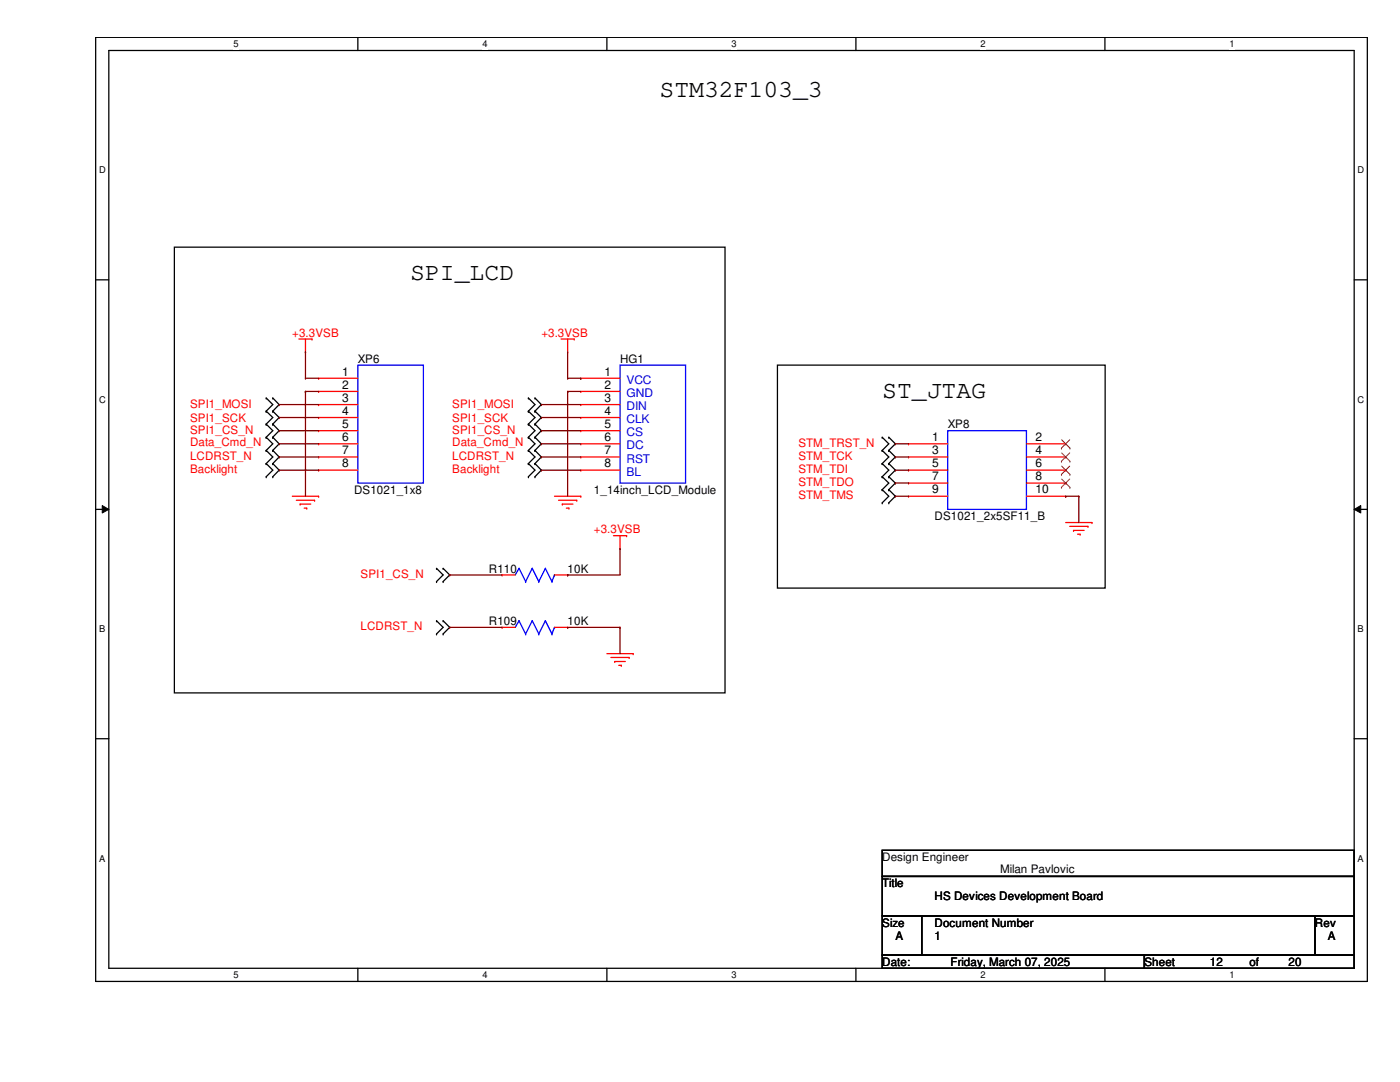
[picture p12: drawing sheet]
<svg xmlns="http://www.w3.org/2000/svg" width="279mm" height="216mm" viewBox="0 0 279 216" stroke-linecap="round" stroke-linejoin="round" font-family="sans-serif">
<path d="M19.1 7.5h253.8v188.3h-253.8zM21.7 10.1h248.6v183.1h-248.6z" fill="none" stroke="#000" stroke-width=".25"/>
<g fill="#fff">
<path d="M46.6 7.7h1v2.1h-1z"/>
<path d="M46.6 193.5h1v2.1h-1z"/>
</g>
<path d="M71.4 7.5v2.6M71.4 193.2v2.6" fill="none" stroke="#000" stroke-width=".25"/>
<g fill="#fff">
<path d="M96.3 7.7h1v2.1h-1z"/>
<path d="M96.3 193.5h1v2.1h-1z"/>
</g>
<path d="M121.1 7.5v2.6M121.1 193.2v2.6" fill="none" stroke="#000" stroke-width=".25"/>
<g fill="#fff">
<path d="M146 7.7h1v2.1h-1z"/>
<path d="M146 193.5h1v2.1h-1z"/>
</g>
<path d="M170.8 7.5v2.6M170.8 193.2v2.6" fill="none" stroke="#000" stroke-width=".25"/>
<g fill="#fff">
<path d="M195.7 7.7h1v2.1h-1z"/>
<path d="M195.7 193.5h1v2.1h-1z"/>
</g>
<path d="M220.5 7.5v2.6M220.5 193.2v2.6" fill="none" stroke="#000" stroke-width=".25"/>
<g fill="#fff">
<path d="M245.4 7.7h1v2.1h-1z"/>
<path d="M245.4 193.5h1v2.1h-1z"/>
<path d="M19.8 32.9h1.3v2.1h-1.3z"/>
<path d="M270.9 32.9h1.3v2.1h-1.3z"/>
<path d="M19.8 78.7h1.3v2.1h-1.3z"/>
<path d="M270.9 78.7h1.3v2.1h-1.3z"/>
</g>
<path d="M19.1 55.8h2.6M270.3 55.8h2.6" fill="none" stroke="#000" stroke-width=".25"/>
<g fill="#fff">
<path d="M19.8 124.5h1.2v2.1h-1.2z"/>
<path d="M270.9 124.5h1.3v2.1h-1.3z"/>
</g>
<path d="M19.1 101.6h2.6M270.3 101.6h2.6" fill="none" stroke="#000" stroke-width=".25"/>
<path d="M20.4 100.9l1.3 .7-1.3 .8zM270.3 101.6l1.3-.7v1.5z" fill="#000"/>
<path d="M20.4 100.9l1.3 .7-1.3 .8zM270.3 101.6l1.3-.7v1.5z" fill="none" stroke="#000" stroke-width=".2"/>
<g fill="#fff">
<path d="M19.8 170.3h1.2v2h-1.2z"/>
<path d="M270.9 170.3h1.3v2h-1.3z"/>
</g>
<g fill="none" stroke="#000" stroke-width=".25">
<path d="M34.8 49.3h109.9v89h-109.9zM53.1 79.4h.1M53.1 79.4l1.3 1.3-1.3 1.3M54.4 79.4h.1M54.4 79.4l1.3 1.3-1.3 1.3M105.5 79.4h.1M105.5 79.4l1.3 1.3-1.3 1.3M106.8 79.4h.1M106.8 79.4l1.2 1.3-1.2 1.3M155.2 72.9h65.4v44.4h-65.4zM53.1 82h.1M53.1 84.6h.1"/>
<path d="M53.1 87.2h.1M53.1 89.9h.1M53.1 92.5h.1M53.1 95.1h.1M53.1 82l1.3 1.3-1.3 1.3M53.1 84.6l1.3 1.3-1.3 1.3M53.1 87.2l1.3 1.4-1.3 1.3M53.1 89.9l1.3 1.3-1.3 1.3M53.1 92.5l1.3 1.3-1.3 1.3M54.4 82h.1M54.4 84.6h.1M54.4 87.2h.1"/>
<path d="M54.4 89.9h.1M54.4 92.5h.1M54.4 95.1h.1M54.4 82l1.3 1.3-1.3 1.3M54.4 84.6l1.3 1.3-1.3 1.3M54.4 87.2l1.3 1.4-1.3 1.3M54.4 89.9l1.3 1.3-1.3 1.3M54.4 92.5l1.3 1.3-1.3 1.3M105.5 82h.1M105.5 84.6h.1M105.5 87.2h.1M105.5 89.9h.1"/>
<path d="M105.5 92.5h.1M105.5 95.1h.1M105.5 82l1.3 1.3-1.3 1.3M105.5 84.6l1.3 1.3-1.3 1.3M105.5 87.2l1.3 1.4-1.3 1.3M105.5 89.9l1.3 1.3-1.3 1.3M105.5 92.5l1.3 1.3-1.3 1.3M106.8 82h.1M106.8 84.6h.1M106.8 87.2h.1M106.8 89.9h.1M106.8 92.5h.1"/>
<path d="M106.8 95.1h.1M106.8 82l1.2 1.3-1.2 1.3M106.8 84.6l1.2 1.3-1.2 1.3M106.8 87.2l1.2 1.4-1.2 1.3M106.8 89.9l1.2 1.3-1.2 1.3M106.8 92.5l1.2 1.3-1.2 1.3M176.1 87.2h.1M176.1 89.9h.1M176.1 92.5h.1M176.1 95.1h.1M176.1 97.7h.1M176.1 87.2l1.3 1.4-1.3 1.3"/>
<path d="M176.1 89.9l1.3 1.3-1.3 1.3M176.1 92.5l1.3 1.3-1.3 1.3M176.1 95.1l1.3 1.3-1.3 1.3M176.1 97.7l1.3 1.3-1.3 1.3M177.4 89.9h.1M177.4 87.2h.1M177.4 92.5h.1M177.4 95.1h.1M177.4 97.7h.1M177.4 87.2l1.3 1.4-1.3 1.3M177.4 89.9l1.3 1.3-1.3 1.3M177.4 92.5l1.3 1.3-1.3 1.3"/>
<path d="M177.4 95.1l1.3 1.3-1.3 1.3M177.4 97.7l1.3 1.3-1.3 1.3M87.1 113.4h.1M87.1 116h.1M87.1 113.4l1.3 1.3-1.3 1.3M88.4 116h.1M88.4 113.4h.1M88.4 113.4l1.3 1.3-1.3 1.3M176.1 100.3h.1M177.4 100.3h.1M87.1 123.9h.1M87.1 126.5h.1"/>
<path d="M87.1 123.9l1.3 1.3-1.3 1.3M88.4 126.5h.1M88.4 123.9h.1M88.4 123.9l1.3 1.3-1.3 1.3M19.1 147.4h2.6M270.3 147.4h2.6M176.1 169.7h94.2v5.2h-94.2zM176.1 174.9h94.2v7.9h-94.2zM176.1 182.8h7.8v7.8h-7.8zM176.1 190.6h52.3v2.6h-52.3zM183.9 182.8h78.5v7.8h-78.5zM228.4 190.6h41.9v2.6h-41.9z"/>
<path d="M262.4 182.8h7.9v7.8h-7.9z"/>
</g>
<g fill="none" stroke="#f00" stroke-width=".25">
<path d="M59.6 67.6h2.7M61 70.2h.1M61 67.6v2.6M62.3 67.6h.1M63.6 75.5h.1M63.6 78.1h.1M63.6 75.5h7.8M63.6 78.1h7.8M112 67.6h2.6M113.3 70.2h.1M113.3 67.6v2.6M114.6 67.6h.1"/>
<path d="M115.9 75.5h.1M115.9 78.1h.1M115.9 75.5h7.8M115.9 78.1h7.8M58.3 99h5.3M59.1 99.8h3.7M62.8 99.8h.1M63.6 99h.1M63.6 80.7h.1M63.6 83.3h.1M63.6 85.9h.1M63.6 88.6h.1"/>
<path d="M63.6 91.2h.1M63.6 93.8h.1M63.6 80.7h7.8M63.6 83.3h7.8M63.6 85.9h7.8M63.6 88.6h7.8M63.6 91.2h7.8M63.6 93.8h7.8M110.7 99h5.2M111.5 99.8h3.6M115.1 99.8h.1M115.9 99h.1"/>
<path d="M115.9 80.7h.1M115.9 83.3h.1M115.9 85.9h.1M115.9 88.6h.1M115.9 91.2h.1M115.9 93.8h.1M115.9 80.7h7.8M115.9 83.3h7.8M115.9 85.9h7.8M115.9 88.6h7.8M115.9 91.2h7.8M115.9 93.8h7.8"/>
<path d="M181.3 88.6h.1M181.3 91.2h.1M181.3 93.8h.1M181.3 96.4h.1M181.3 99h.1M181.3 99h7.8M181.3 88.6h7.8M181.3 91.2h7.8M181.3 93.8h7.8M181.3 96.4h7.8M204.9 99h7.8M204.9 88.6h7.8"/>
<path d="M204.9 91.2h7.8M204.9 93.8h7.8M204.9 96.4h7.8M212.7 88.6h.1M212.7 91.2h.1M212.7 93.8h.1M212.7 96.4h.1M212.7 99h.1M59.9 100.6h.1M59.9 100.6h2.1M60.7 101.4h.5M61.2 101.4h.1"/>
<path d="M100.2 114.7h.1M100.2 114.7h2.6M110.7 114.7h2.6M112.2 100.6h.1M112.2 100.6h2.1M113 101.4h.5M113.3 114.7h.1M113.5 101.4h.1M122.4 106.9h2.7M123.7 109.5h.1M123.7 106.9v2.6M125.1 106.9h.1"/>
<path d="M212.7 104.3h5.2M213.5 105h3.6M214.2 105.8h.1M214.2 105.8h2.2M215.1 106.6h.5M215.6 106.6h.1M217.1 105h.1M217.9 104.3h.1M100.2 125.2h.1M100.2 125.2h2.6M110.7 125.2h2.6M113.3 125.2h.1"/>
<path d="M121.1 130.4h5.3M121.9 131.2h3.7M122.7 132h.1M122.7 132h2.1M123.5 132.8h.5M124 132.8h.1M125.6 131.2h.1M126.4 130.4h.1"/>
</g>
<g fill="none" stroke="#00f" stroke-width=".25">
<path d="M71.4 72.9h13.1v23.5h-13.1zM123.7 72.9h13.1v23.5h-13.1zM189.1 85.9h15.8v15.7h-15.8zM103.6 113.4h.1M103.6 113.4l1.3 2.6M103.6 113.4l-.8 1.3M104.9 116h.1M106.2 113.4h.1M106.2 113.4l-1.3 2.6M106.2 113.4l1.3 2.6M107.5 116h.1M108.8 113.4h.1"/>
<path d="M108.8 113.4l-1.3 2.6M108.8 113.4l1.4 2.6M110.2 116h.1M110.7 114.7h.1M110.7 114.7l-.5 1.3M103.6 123.9h.1M103.6 123.9l1.3 2.6M103.6 123.9l-.8 1.3M104.9 126.5h.1M106.2 123.9h.1M106.2 123.9l-1.3 2.6M106.2 123.9l1.3 2.6"/>
<path d="M107.5 126.5h.1M108.8 123.9h.1M108.8 123.9l-1.3 2.6M108.8 123.9l1.4 2.6M110.2 126.5h.1M110.7 125.2h.1M110.7 125.2l-.5 1.3"/>
</g>
<g fill="none" stroke="#804000" stroke-width=".2">
<path d="M211.8 89.4h.1M211.8 92h.1M211.8 94.7h.1M211.8 97.2h.1M211.9 87.8l1.6 1.6M211.9 90.4l1.6 1.6M211.9 93l1.6 1.7M211.9 95.6l1.6 1.6M213.5 87.8l-1.7 1.6M213.5 90.4l-1.7 1.6M213.5 93l-1.7 1.7M213.5 95.6l-1.7 1.6"/>
<path d="M213.5 89.4h.1M213.5 92h.1M213.5 94.7h.1M213.5 97.2h.1"/>
</g>
<g fill="none" stroke="#800000" stroke-width=".25">
<path d="M61 70.2h.1M61 75.5h.1M61 78.1h.1M61 78.1h2.6M61 70.2v5.3M61 78.1v20.9M61 75.5h2.6M113.3 78.1h.1M113.3 75.5h.1M113.3 78.1h2.6M113.3 75.5h2.6M113.3 70.2v5.3"/>
<path d="M113.3 78.1v20.9M115.9 75.5h.1M55.7 80.7h.1M55.7 83.3h.1M55.7 85.9h.1M55.7 88.6h.1M55.7 91.2h.1M55.7 93.8h.1M55.7 88.6h7.9M55.7 91.2h7.9M55.7 93.8h7.9M55.7 80.7h7.9"/>
<path d="M55.7 83.3h7.9M55.7 85.9h7.9M108 80.7h.1M108 83.3h.1M108 85.9h.1M108 88.6h.1M108 91.2h.1M108 93.8h.1M108 88.6h7.9M108 91.2h7.9M108 93.8h7.9M108 80.7h7.9"/>
<path d="M108 83.3h7.9M108 85.9h7.9M178.7 88.6h.1M178.7 91.2h.1M178.7 93.8h.1M178.7 96.4h.1M178.7 99h.1M178.7 88.6h2.6M178.7 91.2h2.6M178.7 93.8h2.6M178.7 96.4h2.6M178.7 99h2.6"/>
<path d="M212.7 99h.1M212.7 99h2.6M215.3 99h.1M215.3 99v5.3M89.7 114.7h.1M89.7 114.7h10.5M113.3 114.7h.1M123.7 109.5h.1M123.7 109.5v5.2h-10.4M89.7 125.2h.1M89.7 125.2h10.5M113.3 125.2h.1"/>
<path d="M113.3 125.2h10.4M123.7 125.2h.1M123.7 125.2v5.2"/>
</g>
<g font-size="5">
<text x="131.6" y="19.3">STM32F103_3</text>
<text x="81.9" y="55.9">SPI_LCD</text>
<text x="176.1" y="79.4">ST_JTAG</text>
</g>
<g font-size="2.4">
<text x="68.3" y="74.9">1</text>
<text x="68.3" y="77.6">2</text>
<text x="120.6" y="74.9">1</text>
<text x="120.6" y="77.6">2</text>
<text x="68.3" y="80.2">3</text>
<text x="68.3" y="82.8">4</text>
<text x="120.6" y="80.2">3</text>
<text x="120.6" y="82.8">4</text>
<text x="68.3" y="85.4">5</text>
<text x="68.3" y="88">6</text>
<text x="120.6" y="85.4">5</text>
<text x="120.6" y="88">6</text>
<text x="186" y="88">1</text>
<text x="206.7" y="88">2</text>
<text x="68.3" y="90.6">7</text>
<text x="68.3" y="93.3">8</text>
<text x="120.6" y="90.6">7</text>
<text x="120.6" y="93.3">8</text>
<text x="186" y="90.6">3</text>
<text x="186" y="93.3">5</text>
<text x="186" y="95.8">7</text>
<text x="206.7" y="90.6">4</text>
<text x="206.7" y="93.3">6</text>
<text x="206.7" y="95.8">8</text>
<text x="186" y="98.5">9</text>
<text x="206.7" y="98.5">10</text>
</g>
<g font-size="2.4" fill="#00c">
<text x="125.1" y="76.6">VCC</text>
<text x="125.1" y="79.2">GND</text>
<text x="125.1" y="81.8">DIN</text>
<text x="125.1" y="84.4">CLK</text>
<text x="125.1" y="87">CS</text>
<text x="125.1" y="89.7">DC</text>
<text x="125.1" y="92.3">RST</text>
<text x="125.1" y="94.9">BL</text>
</g>
<g font-size="2.3" fill="#f00">
<text x="58.3" y="67.2">+3.3VSB</text>
<text x="108" y="67.2">+3.3VSB</text>
<text x="37.9" y="81.3">SPI1_MOSI</text>
<text x="90.3" y="81.3">SPI1_MOSI</text>
<text x="37.9" y="84.2">SPI1_SCK</text>
<text x="37.9" y="86.5">SPI1_CS_N</text>
<text x="37.9" y="88.9">Data_Cmd_N</text>
<text x="90.3" y="84.2">SPI1_SCK</text>
<text x="90.3" y="86.5">SPI1_CS_N</text>
<text x="90.3" y="88.9">Data_Cmd_N</text>
<text x="159.3" y="89.2">STM_TRST_N</text>
<text x="37.9" y="91.8">LCDRST_N</text>
<text x="37.9" y="94.4">Backlight</text>
<text x="90.3" y="91.8">LCDRST_N</text>
<text x="90.3" y="94.4">Backlight</text>
<text x="159.3" y="91.8">STM_TCK</text>
<text x="159.3" y="94.4">STM_TDI</text>
<text x="159.3" y="97">STM_TDO</text>
<text x="159.3" y="99.6">STM_TMS</text>
<text x="118.5" y="106.4">+3.3VSB</text>
<text x="72" y="115.3">SPI1_CS_N</text>
<text x="72" y="125.8">LCDRST_N</text>
</g>
<g font-size="2.3">
<text x="71.4" y="72.4">XP6</text>
<text x="123.7" y="72.4">HG1</text>
<text x="189.1" y="85.5">XP8</text>
<text x="70.7" y="98.6">DS1021_1x8</text>
<text x="118.5" y="98.6">1_14inch_LCD_Module</text>
<text x="186.5" y="103.8">DS1021_2x5SF11_B</text>
<text x="97.6" y="114.3">R110</text>
<text x="113.3" y="114.3">10K</text>
<text x="97.6" y="124.7">R109</text>
<text x="113.3" y="124.7">10K</text>
<text x="176.1" y="171.8">Design Engineer</text>
<text x="176.1" y="177">Title</text>
<text x="186.5" y="179.7">HS Devices Development Board</text>
<text x="199.6" y="174.2">Milan Pavlovic</text>
<text x="176.1" y="184.9">Size</text>
<text x="186.5" y="184.9">Document Number</text>
<text x="262.4" y="184.9">Rev</text>
<text x="178.7" y="187.5">A</text>
<text x="186.5" y="187.5">1</text>
<text x="265" y="187.5">A</text>
<text x="176.1" y="192.7">Date:</text>
<text x="189.7" y="192.7">Friday, March 07, 2025</text>
<text x="228.4" y="192.7">Sheet</text>
<text x="241.5" y="192.7">12</text>
<text x="249.3" y="192.7">of</text>
<text x="257.2" y="192.7">20</text>
</g>
<g font-size="1.9">
<text x="46.6" y="9.4">5</text>
<text x="96.3" y="9.4">4</text>
<text x="146" y="9.4">3</text>
<text x="195.7" y="9.4">2</text>
<text x="245.4" y="9.4">1</text>
<text x="19.8" y="34.6">D</text>
<text x="270.9" y="34.6">D</text>
<text x="19.8" y="80.3">C</text>
<text x="270.9" y="80.3">C</text>
<text x="19.8" y="126.2">B</text>
<text x="270.9" y="126.2">B</text>
<text x="19.8" y="171.9">A</text>
<text x="270.9" y="171.9">A</text>
<text x="46.6" y="195.2">5</text>
<text x="96.3" y="195.2">4</text>
<text x="146" y="195.2">3</text>
<text x="195.7" y="195.2">2</text>
<text x="245.4" y="195.2">1</text>
</g>
</svg>
